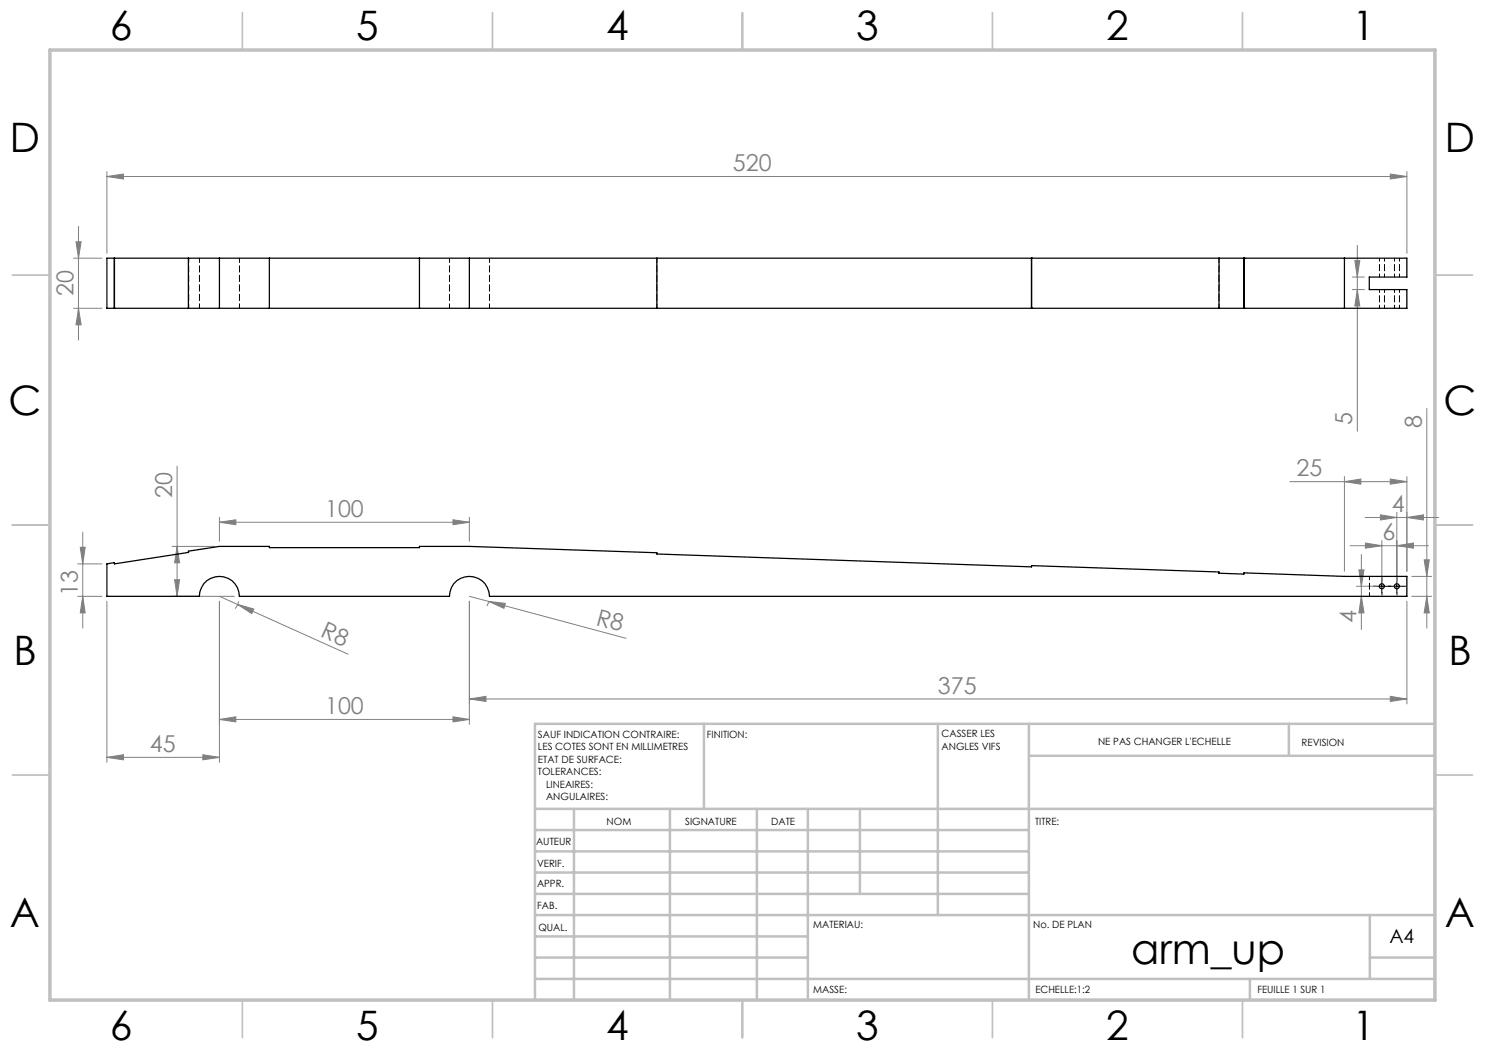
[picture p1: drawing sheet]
<svg xmlns="http://www.w3.org/2000/svg" width="297mm" height="210mm" viewBox="0 0 297 210" stroke-linecap="round" stroke-linejoin="round" font-family="sans-serif">
<g fill="none" stroke="#808080" stroke-width=".2">
<path d="M21.4 35.3l3.3-.5v1zM21.4 34.3v16.4M21.4 35.3h260M278.1 34.8l3.3 .5-3.3 .5zM281.4 34.3v16.4M14.7 51.6h5.7M15.2 48.4h1l-.5 3.2zM15.7 45.3v22.7M270.5 55.4h2.4M270.5 57.9h2.4M271 52.1h1l-.5 3.3zM271.5 57.9l.5 3.3h-1z"/>
<path d="M271.5 49.1v37.1M14.7 61.7h5.7M15.7 61.7l.5 3.3h-1zM35.4 93.2v26.1M258 96.3h23.4M268.9 96.3l3.3-.5v1zM268.9 95.3v19M278.1 95.8l3.3 .5-3.3 .5zM281.4 95.3v19M285.4 81.7v43.9M15.6 119.3h4.8M15.6 112.8h4.8"/>
<path d="M16.1 109.5h.9l-.5 3.3zM16.5 119.3l.5 3.3h-.9zM16.5 106.4v19.2M34.4 119.3h12.5M34.4 109.3h8.5M34.9 115.9h1l-.5 3.4zM35.4 109.3l.5 3.3h-1zM43.9 119.3l3.6 1.6M43.9 104.4l3.3-.4v.9zM43.9 103.5v4.8M43.9 104.4h50M90.6 104l3.3 .4-3.3 .5z"/>
<path d="M93.9 103.5v4.8M93.9 119.3l3.9 1M270 109.1h15.7M271.3 117.3h4.1M271.8 114h1l-.5 3.3zM272.3 110.9v15M272.3 119.3l.5 3.3h-1zM273 103.5h14.7M273.1 108.6l3.3 .5-3.3 .5zM276.1 103l3.3 .5-3.3 .5zM276.4 108.1v8.2M279.4 109.1l3.3-.5v1z"/>
<path d="M279.4 102.5v13.8M281.4 103.5l3.3-.5v1zM282.4 119.3h3.9M282.4 115.3h3.9M284.8 112h1.1l-.5 3.3zM285.4 119.3l.5 3.3h-1.1zM21.4 120.3v32.2M43.9 120.3v32.2M47.5 120.9l22.1 9.9M47.5 120.9l3.3 .9-.5 .9zM47.8 120.3l-.8 1.4M93.9 139.8l3.3-.5v1z"/>
<path d="M93.9 120.3v24.6M93.9 139.8h187.5M97.8 120.3l-.4 .9M97.8 120.3l3.3 .4-.3 1zM97.8 120.3l27.4 7.4M278.1 139.3l3.3 .5-3.3 .5zM281.4 120.3v20.5M21.4 151.5l3.3-.6v1.1zM21.4 151.5h22.5M40.6 150.9l3.3 .6-3.3 .5zM43.9 143.9l3.3-.5v1zM43.9 143.9h50"/>
<path d="M90.6 143.4l3.3 .5-3.3 .5z"/>
</g>
<path d="M275.1 117.3h-.5M276.4 116v-.5M276.4 118.5v.5M277.6 117.3h.5M278.1 117.3h-.5M279.4 116v-.5M279.4 118.5v.5M280.6 117.3h.5" fill="none" stroke="#000" stroke-width=".2" stroke-dasharray="30.5 1.3 1.3 1.3"/>
<path d="M275.1 117.3h2.5M276.4 116v2.5M278.1 117.3h2.5M279.4 116v2.5" fill="none" stroke="#000" stroke-width=".2"/>
<g fill="none" stroke="#c0c0c0" stroke-width=".35">
<path d="M48.5 2.5v7.5M98.5 2.5v7.5M148.5 2.5v7.5M198.5 2.5v7.5M248.5 2.5v7.5M2.5 55h7.5M287 55h7.5M2.5 105h7.5M287 105h7.5M2.5 155h7.5M287 155h7.5M48.5 200v7.5"/>
<path d="M98.5 200v7.5M148.5 200v7.5M198.5 200v7.5M248.5 200v7.5"/>
</g>
<g fill="none" stroke="#c0c0c0" stroke-width=".5">
<path d="M140.8 144.8v17M187.6 144.8v38.2M205.8 144.8v55.2M205.8 151.2h81.2M257.8 144.8v6.4M287 144.8h-180v55.2M107 161.8h180M107 178.8h98.8M107 174.5h98.8M107 170.3h98.8M107 166h98.8M114.8 161.8v38.2"/>
<path d="M134 161.8v38.2M151.4 161.8v38.2M161.6 161.8v38.2M172 161.8v17M107 195.8h180M107 191.5h54.6M107 187.3h54.6M107 183h180M250 195.8v4.2M274 191.5h13M274 183v12.8"/>
</g>
<path d="M10 10h277v190h-277z" fill="none" stroke="#c0c0c0" stroke-width=".7"/>
<g fill="#808080">
<path d="M47.5 120.9l3.3 .9-.5 .9z"/>
<path d="M97.8 120.3l3.3 .4-.3 1z"/>
<path d="M40.6 150.9l3.3 .6-3.3 .5zM21.4 151.5l3.3-.6v1.1zM90.6 143.4l3.3 .5-3.3 .5zM43.9 143.9l3.3-.5v1zM90.6 104l3.3 .4-3.3 .5zM43.9 104.4l3.3-.4v.9z"/>
<path d="M93.9 139.8l3.3-.5v1zM278.1 139.3l3.3 .5-3.3 .5zM273.1 108.6l3.3 .5-3.3 .5zM279.4 109.1l3.3-.5v1zM276.1 103l3.3 .5-3.3 .5zM281.4 103.5l3.3-.5v1zM21.4 35.3l3.3-.5v1zM278.1 34.8l3.3 .5-3.3 .5z"/>
<path d="M278.1 95.8l3.3 .5-3.3 .5zM268.9 96.3l3.3-.5v1z"/>
<path d="M285.4 119.3l.5 3.3h-1.1zM284.8 112h1.1l-.5 3.3zM15.7 61.7l.5 3.3h-1zM15.2 48.4h1l-.5 3.2z"/>
<path d="M35.4 109.3l.5 3.3h-1zM34.9 115.9h1l-.5 3.4zM16.1 109.5h.9l-.5 3.3zM16.5 119.3l.5 3.3h-.9zM271.8 114h1l-.5 3.3zM272.3 119.3l.5 3.3h-1zM271 52.1h1l-.5 3.3zM271.5 57.9l.5 3.3h-1z"/>
</g>
<g fill="none" stroke="#000" stroke-width=".25">
<path d="M21.4 51.6h260v3.8h-7.5v2.5h7.5v3.8h-260zM22.9 51.6v10.1M37.7 51.6v10.1M43.9 51.6v10.1M53.9 51.6v10.1M83.9 51.6v10.1M93.9 51.6v10.1M131.4 51.6v10.1M206.3 51.6h.1M206.3 51.6v10.1M243.8 51.6v10.1M248.8 51.6h.1"/>
<path d="M248.8 51.6v10.1M268.9 51.6v10.1M206.3 61.7h.1M248.8 61.7h.1M21.4 112.8l1.5-.3v.3l14.8-2.3v-.3l6.2-.9h10v.2h30v-.2h10l37.5 1.3-.1 .2 75 2.6v-.3l37.5 1.3v.2l5 .2v-.2l20.1 .7h12.5v4h-183.5a4 4 0 0 0-4-4 4 4 0 0 0-4 4h-42a4 4 0 0 0-4-4 4 4 0 0 0-4 4h-18.5z"/>
<circle cx="276.4" cy="117.3" r=".51"/>
<circle cx="279.4" cy="117.3" r=".51"/>
</g>
<path d="M273.9 119.3v-4" fill="none" stroke="#000" stroke-width=".2" stroke-dasharray="1.3 .6" stroke-dashoffset=".5"/>
<path d="M131.4 51.6v10M243.8 51.6v10M37.7 61.6v-10M39.9 61.6v-10M47.9 61.6v-10M89.9 61.6v-10M97.9 61.6v-10" fill="none" stroke="#000" stroke-width=".2" stroke-dasharray="1.3 .6" stroke-dashoffset=".4"/>
<path d="M275.9 51.6v3.8M275.9 57.9v3.7M276.9 55.4v-3.8M278.9 51.6v3.8M278.9 57.9v3.7M279.9 55.4v-3.8M276.9 61.6v-3.7M279.9 61.6v-3.7" fill="none" stroke="#000" stroke-width=".2" stroke-dasharray="1.3 .6" stroke-dashoffset=".7"/>
<text font-size="8.5" x="226.2" y="192.7">arm_up</text>
<g font-size="8.1">
<text x="22" y="8">6</text>
<text x="71.2" y="8">5</text>
<text x="121.2" y="8">4</text>
<text x="171.3" y="8">3</text>
<text x="221.3" y="8">2</text>
<text x="270.5" y="8">1</text>
<text x="2" y="30.5">D</text>
<text x="289" y="30.5">D</text>
<text x="1.7" y="83">C</text>
<text x="288.7" y="83">C</text>
<text x="2.7" y="133">B</text>
<text x="289.7" y="133">B</text>
<text x="2" y="185.5">A</text>
<text x="289" y="185.5">A</text>
<text x="22" y="208">6</text>
<text x="71.2" y="208">5</text>
<text x="121.2" y="208">4</text>
<text x="171.3" y="208">3</text>
<text x="221.3" y="208">2</text>
<text x="270.5" y="208">1</text>
</g>
<g font-size="4.7" fill="#808080">
<text x="146.6" y="34.3">520</text>
<text x="14.7" y="59.2" transform="rotate(-90 14.7 59.2)">20</text>
<text x="270.5" y="84.9" transform="rotate(-90 270.5 84.9)">5</text>
<text x="284.4" y="85.5" transform="rotate(-90 284.4 85.5)">8</text>
<text x="259.3" y="95.3">25</text>
<text x="34.4" y="99.7" transform="rotate(-90 34.4 99.7)">20</text>
<text x="65" y="103.4">100</text>
<text x="278.4" y="102.5">4</text>
<text x="276.5" y="108.1">6</text>
<text x="15.6" y="119.1" transform="rotate(-90 15.6 119.1)">13</text>
<text x="119" y="124.9" transform="rotate(15 119 124.9)">R8</text>
<text x="271.3" y="124.6" transform="rotate(-90 271.3 124.6)">4</text>
<text x="63.9" y="127.1" transform="rotate(24 63.9 127.1)">R8</text>
<text x="65" y="142.9">100</text>
<text x="187.6" y="138.8">375</text>
<text x="30" y="150.4">45</text>
</g>
<text font-size="3.9" x="277.9" y="188.5">A4</text>
<g font-size="2">
<text x="107.6" y="147.6">SAUF INDICATION CONTRAIRE:</text>
<text x="141.4" y="147.6">FINITION:</text>
<text x="188.3" y="147.5">CASSER LES</text>
<text x="188.3" y="150">ANGLES VIFS</text>
<text x="219.6" y="149">NE PAS CHANGER L'ECHELLE</text>
<text x="260.3" y="149.2">REVISION</text>
<text x="107.6" y="150.1">LES COTES SONT EN MILLIMETRES</text>
<text x="107.6" y="152.6">ETAT DE SURFACE:</text>
<text x="107.6" y="155.1">TOLERANCES:</text>
<text x="109.2" y="157.6">LINEAIRES:</text>
<text x="109.2" y="160.1">ANGULAIRES:</text>
<text x="121.3" y="165">NOM</text>
<text x="137" y="164.9">SIGNATURE</text>
<text x="154.2" y="164.9">DATE</text>
<text x="207" y="164.9">TITRE:</text>
<text x="107.2" y="169.1">AUTEUR</text>
<text x="107.4" y="173.3">VERIF.</text>
<text x="107.4" y="177.4">APPR.</text>
<text x="107.5" y="181.8">FAB.</text>
<text x="162.7" y="185.5">MATERIAU:</text>
<text x="206.6" y="185.5">No. DE PLAN</text>
<text x="107.7" y="186.1">QUAL.</text>
<text x="162.6" y="198.5">MASSE:</text>
<text x="207.1" y="198.6">ECHELLE:1:2</text>
<text x="251.5" y="198.6">FEUILLE 1 SUR 1</text>
</g>
</svg>
